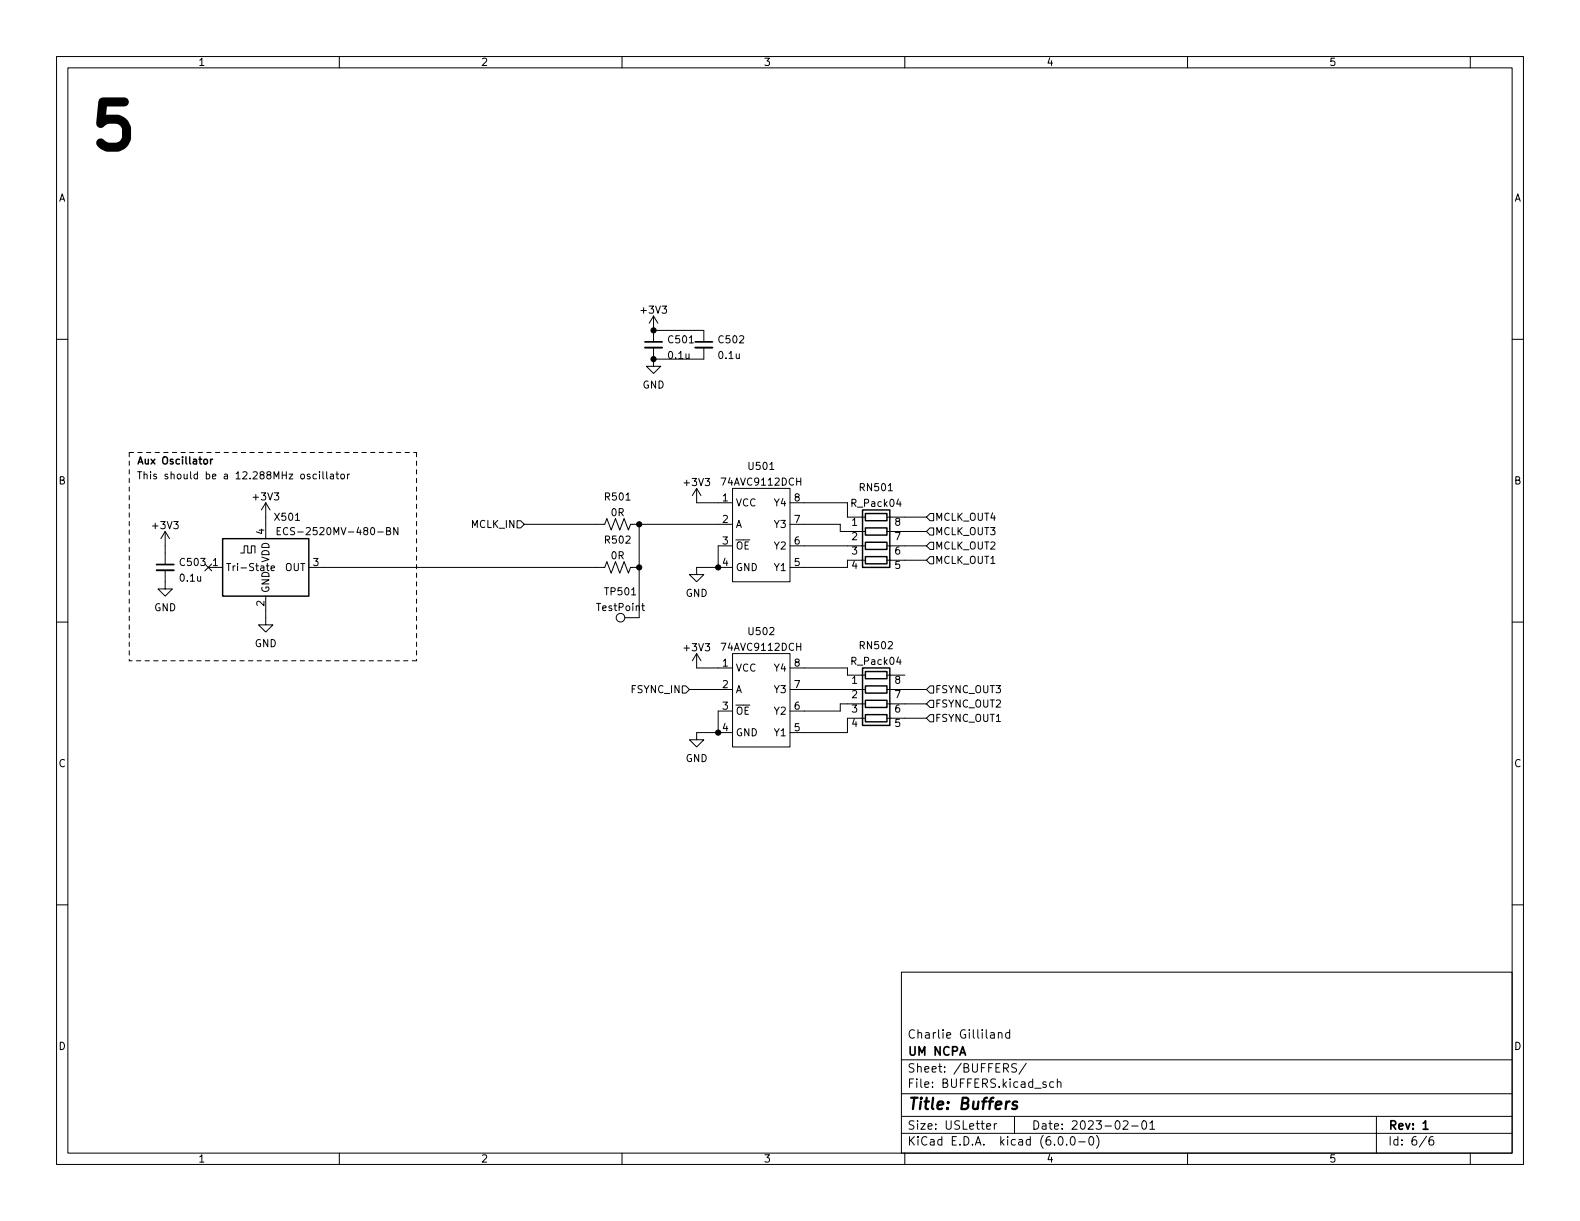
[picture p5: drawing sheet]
<svg xmlns="http://www.w3.org/2000/svg" width="279mm" height="216mm" viewBox="0 0 279 216" stroke-linecap="round" stroke-linejoin="round" font-family="sans-serif">
<g fill="none" stroke="#000" stroke-width=".18">
<path d="M10 10h259.4v195.9h-259.4zM12 12h255.4v191.9h-255.4zM60 10v2M110 10v2M160 10v2M210 10v2M260 10v2M10 60h2M115.6 55.9v4.6M115.6 58.4h8.9v2.1M115.6 55.9l-.8 1.3M115.6 55.9l.7 1.3"/>
<path d="M267.4 60h2M115.6 63.5v1.3h1.2l-1.2 1.2-1.3-1.2h1.3M115.6 61.5v2M124.5 61.5v2h-8.9M29.2 94v5.8M29.2 94l-.8 1.3M29.2 94l.8 1.3M36.2 99.7l1.2 1.2M37.4 99.7l-1.2 1.2M42.5 97.8h.7v-1.3h.6v1.3h.6v-1.3h.7v1.3M47 88.9l-.8 1.3M47 88.9v6.4"/>
<path d="M47 88.9l.8 1.3M47.3 99.6v1.1l.3 .2M49 93.9h.4M49.6 93.3h-.6v1.3h.6M50.9 93.4a.6 .6 0 0 0-.8 .4 .6 .6 0 0 0 .5 .8l.3-.2M54.8 83.9l-.3-.1-.2 .2 .1 .2 .4 .1v.3h-.5M56 83.9l-.4-.1-.2 .3 .1 .5h.5M56.5 83.4v.1M56.5 83.8v.9M57.1 83.4v1.1l.2 .2M57.8 83.4v1.1l.2 .2M58.4 83.9h.5l.1 .8"/>
<path d="M59 84.1l-.4 .1-.2 .2 .2 .3 .4-.1M59.4 83.8h.5M59.6 83.4v1.1l.3 .2M60.4 83.9l.3-.1 .2 .3v.3l-.2 .3-.3-.1-.1-.2zM61.5 83.8v.9M61.8 83.8l-.3 .3M68.4 93.9l.5-.1 .1-.2v-.2l-.6-.1v1.3h.5l.1-.2 .1-.3-.3-.2M70.4 93.3v1.3l-.8-1.3v1.3M91.4 92.1h.7l.6 .6-.6 .6h-.7zM92.7 92.7h14.2l.4-1 .8 2 .7-2 .8 2 .8-2 .7 2 .4-1h18M113 92.7v16.5h-2.5M123.2 86.4v2.5h6.3"/>
<path d="M123.2 86.4l-.8 1.2M123.2 86.4l.8 1.2M129.5 86.4h10.2v16.5h-10.2zM129.5 96.5h-2.5v3.8M139.7 92.7h8.9v1.3h4.4M139.7 88.9h10.2v2.5h3.1M139.7 96.5h13.3M153 99.1h-3.1v1.2h-10.2M156.8 91.4h7M156.8 94h7M156.8 96.5h7M156.8 99.1h7"/>
<path d="M164.5 95.9h.6v1.3h-.6l-.7-.7zM164.5 90.8h.6v1.3h-.6l-.7-.7zM164.5 93.3h.6v1.3h-.6l-.7-.6zM164.5 98.4h.6v1.3h-.6l-.7-.6zM10 110h2M29.2 100.8v3.3h1.3l-1.3 1.3-1.3-1.3h1.3M36.8 100.3h2.6M47 105.4v5.1h1.3l-1.3 1.3-1.3-1.3h1.3M47.9 100.5l.6-.1v-.3h-.4l-.2 .1 .1 .6h.5M54.6 100.3h52.3l.4-1 .8 2 .7-2 .8 2 .8-2 .7 2 .4-1h1.5M113.5 107.1h.5M113.7 106.7v1.1l.3 .2"/>
<path d="M123.2 115.6l-.8 1.2M123.2 115.6v2.5h6.3M123.2 115.6l.8 1.2M129.5 115.6h10.2v16.5h-10.2zM129.5 100.3h-6.3v1.3h1.3l-1.3 1.3-1.3-1.3h1.3M139.7 118.1h10.2v1.3h3.1M156.8 119.4h3.2M267.4 110h2M120.6 121.3h.7l.6 .6-.6 .7h-.7zM121.9 121.9h7.6M129.5 129.5h-6.3v1.3h1.3l-1.3 1.3-1.3-1.3h1.3M129.5 125.7h-2.5v3.8"/>
<path d="M139.7 121.9h13.3M153 124.5h-4.4v1.2h-8.9M153 127h-3.1v2.5h-10.2M156.8 121.9h7M156.8 124.5h7M156.8 127h7M164.5 121.3h.6v1.3h-.6l-.7-.7zM164.5 123.8h.6v1.3h-.6l-.7-.6zM164.5 126.4h.6v1.2h-.6l-.7-.6zM10 160h2M267.4 160h2M159.4 171.9h108v32h-108z"/>
<path d="M159.4 197.4h108M159.4 193.4h108M159.4 187.4h108M174.5 199.2l.7-.2-.1-.3h-.4l-.2 .2v.7h.6M175.2 182.6h.6v1M175.8 182.9l-.5 .1a.29 .29 0 0 0-.2 .3 .29 .29 0 0 0 .2 .3l.5-.1M175.8 198.7v1M176.3 198.7h-.3l-.2 .3M176.5 182.7l.3-.1h.3l.1 1M176.5 182.6v1M178.5 182.6h-.4l-.3 .3v.4l.2 .2h.5M178.5 182.1v1.5"/>
<path d="M179.4 197.4v3M179.8 188.1h-.6l-.3 .3 .1 .3 .7 .3v.4l-.2 .2-.6-.1M181.5 188l-1.3 1.9M186.3 191.4l-.4-.1-.3 .3v.4l.2 .2h.5M187 191.4l.2-.1 .3 .1 .1 .9M187 190.8v1.5M198.6 198.3l.6-.1 .2 .1 .1 .3-1 1.1h1M200.1 199.1h1.2M202.1 198.2h.2a.81 .81 0 0 1 .5 .6 .81 .81 0 0 1-.3 .8l-.1 .1a.81 .81 0 0 1-.6-.6 .81 .81 0 0 1 .3-.9zM203.3 198.6l.5-.4v1.5M203.3 199.7h.9M243.4 197.4v6.5"/>
<path d="M60 203.9v2M110 203.9v2M159.4 200.4h108M160 203.9v2M187.3 201h.2a.81 .81 0 0 1 .6 .6 .81 .81 0 0 1-.3 .8l-.2 .1a.81 .81 0 0 1-.6-.6 .81 .81 0 0 1 .3-.9zM188.6 202.3v.2M189.5 201h.1a.81 .81 0 0 1 .6 .6 .81 .81 0 0 1-.3 .8l-.1 .1a.81 .81 0 0 1-.6-.6 .81 .81 0 0 1 .3-.9zM190.8 201.9h1.1M192.8 201h.1a.81 .81 0 0 1 .6 .6 .81 .81 0 0 1-.3 .8l-.2 .1a.81 .81 0 0 1-.5-.6 .81 .81 0 0 1 .3-.9zM193.9 200.8a1.72 1.72 0 0 1 0 2.2M210 203.9v2M252.3 200.9l-1.3 1.9"/>
<path d="M253.4 201a.59 .59 0 0 0-.7 .6v.6l.1 .2 .5 .1 .2-.2v-.5l-.1-.2-.4-.1-.3 .3M260 203.9v2"/>
<circle cx="109.7" cy="109.2" r=".76"/>
</g>
<path d="M114 60.5h3.1M122.9 60.5h3.1M27.7 99.8h3M251.7 198.6l.4-.4v1.5M251.7 199.7h.8" fill="none" stroke="#000" stroke-width=".3"/>
<path d="M179.9 194.9a.49 .49 0 0 0-.8 .3v.1l.7 .2 .1 .2-.2 .3-.2 .1-.5-.1" fill="none" stroke="#000" stroke-width=".4"/>
<path d="M114 61.5h3.1M122.9 61.5h3.1M27.7 100.8h3" fill="none" stroke="#000" stroke-width=".33"/>
<g fill="none" stroke="#000" stroke-width=".25">
<path d="M37.2 81.2v.8M37.6 81.2l-.4 .2M39.4 95.3h15.2v10.1h-15.2zM152.5 90.2h4.9v10.1h-4.9zM153 90.8h3.8v1.3h-3.8zM153 93.3h3.8v1.3h-3.8zM153 95.9h3.8v1.3h-3.8zM153 98.4h3.8v1.3h-3.8zM152.5 118.1h4.9v10.2h-4.9zM153 118.7h3.8v1.3h-3.8zM153 121.3h3.8v1.3h-3.8zM153 123.8h3.8v1.3h-3.8z"/>
<path d="M153 126.4h3.8v1.2h-3.8z"/>
</g>
<path d="M22.9 80v36.8M22.9 80h50.8M73.7 80v36.8M73.7 116.8h-50.8" fill="none" stroke="#000" stroke-width=".18" stroke-dasharray=".8 .8"/>
<g fill="#000" stroke="#000" stroke-width=".18">
<circle cx="115.6" cy="58.4" r=".46"/>
<circle cx="115.6" cy="63.5" r=".46"/>
<circle cx="113" cy="92.7" r=".46"/>
<circle cx="113" cy="100.3" r=".46"/>
<circle cx="127" cy="100.3" r=".46"/>
<circle cx="127" cy="129.5" r=".46"/>
</g>
<text font-size="11.1" x="15.2" y="26.4">5</text>
<text font-size="2.8" x="160.4" y="196.2">Title: Buffers</text>
<g font-size="2.1">
<text x="160.4" y="183.6">Charlie Gilliland</text>
<text x="160.4" y="189.7">Sheet: /BUFFERS/</text>
<text x="160.4" y="186.7">UM NCPA</text>
<text x="160.4" y="192.4">File: BUFFERS.kicad_sch</text>
<text x="160.4" y="202.5">KiCad E.D.A. kicad (6.0.0-0)</text>
<text x="160.4" y="199.7">Size: USLetter</text>
<text x="182.4" y="199.7">Date: 2023-02-01</text>
<text x="245.4" y="199.7">Rev: 1</text>
<text x="245.4" y="202.5">Id: 6/6</text>
</g>
<g font-size="1.8">
<text x="35" y="11.6">1</text>
<text x="85" y="11.6">2</text>
<text x="135" y="11.6">3</text>
<text x="185" y="11.6">4</text>
<text x="235" y="11.6">5</text>
<text x="10.3" y="35.6">A</text>
<text x="267.7" y="35.6">A</text>
<text x="113.5" y="55.5">+3V3</text>
<text x="118.3" y="63.5">0.1u</text>
<text x="118.3" y="60.7">C501</text>
<text x="127.2" y="63.5">0.1u</text>
<text x="127.2" y="60.7">C502</text>
<text x="113.6" y="68.7">GND</text>
<text x="24.1" y="82.1">Aux Oscillator</text>
<text x="132.5" y="83.1">U501</text>
<text x="10.3" y="85.7">B</text>
<text x="24.1" y="84.7">This should be a 12.288MHz oscillator</text>
<text x="44.9" y="88.5">+3V3</text>
<text x="107.1" y="88.5">R501</text>
<text x="121.1" y="85.9">+3V3</text>
<text x="127.8" y="88.6">1</text>
<text x="127.9" y="85.9">74AVC9112DCH</text>
<text x="130" y="89.5">VCC</text>
<text x="137" y="89.5">Y4</text>
<text x="140.5" y="88.6">8</text>
<text x="150.8" y="89.6">R_Pack04</text>
<text x="152.2" y="86.8">RN501</text>
<text x="267.7" y="85.7">B</text>
<text x="27.1" y="93.6">+3V3</text>
<text x="46.7" y="94.5" transform="rotate(-90 46.7 94.5)">4</text>
<text x="48.7" y="92.1">X501</text>
<text x="50.9" y="94.6">ECS-2520MV-480-BN</text>
<text x="83.4" y="93.3">MCLK_IN</text>
<text x="108.1" y="91.3">0R</text>
<text x="127.8" y="92.5">2</text>
<text x="130" y="93.3">A</text>
<text x="137" y="93.3">Y3</text>
<text x="140.5" y="92.5">7</text>
<text x="150.6" y="93">1</text>
<text x="150.6" y="95.5">2</text>
<text x="158.3" y="95.5">7</text>
<text x="158.3" y="93">8</text>
<text x="165.3" y="92.1">MCLK_OUT4</text>
<text x="165.3" y="94.6">MCLK_OUT3</text>
<text x="31.9" y="100.1">C503</text>
<text x="37.6" y="100.1">1</text>
<text x="39.9" y="101">Tri-State</text>
<text x="47.6" y="99.5" transform="rotate(-90 47.6 99.5)">VDD</text>
<text x="50.4" y="101">OUT</text>
<text x="55.4" y="100.1">3</text>
<text x="107.1" y="96.1">R502</text>
<text x="108.1" y="98.9">0R</text>
<text x="127.8" y="96.3">3</text>
<text x="127.8" y="100.1">4</text>
<text x="130" y="97.2">~{OE}</text>
<text x="130" y="101">GND</text>
<text x="137" y="101">Y1</text>
<text x="137" y="97.2">Y2</text>
<text x="140.5" y="100.1">5</text>
<text x="140.5" y="96.3">6</text>
<text x="150.6" y="98">3</text>
<text x="150.6" y="100.6">4</text>
<text x="158.3" y="100.6">5</text>
<text x="158.3" y="98">6</text>
<text x="165.3" y="97.2">MCLK_OUT2</text>
<text x="165.3" y="99.7">MCLK_OUT1</text>
<text x="31.9" y="102.8">0.1u</text>
<text x="46.7" y="107.2" transform="rotate(-90 46.7 107.2)">2</text>
<text x="47.6" y="104.9" transform="rotate(-90 47.6 104.9)">GND</text>
<text x="107.1" y="105.3">TP501</text>
<text x="121.2" y="105.5">GND</text>
<text x="27.2" y="108.1">GND</text>
<text x="105.7" y="108">TestPoint</text>
<text x="132.5" y="112.3">U502</text>
<text x="45" y="114.4">GND</text>
<text x="121.1" y="115.1">+3V3</text>
<text x="127.8" y="117.9">1</text>
<text x="127.9" y="115.1">74AVC9112DCH</text>
<text x="130" y="118.7">VCC</text>
<text x="137" y="118.7">Y4</text>
<text x="140.5" y="117.9">8</text>
<text x="150.8" y="117.6">R_Pack04</text>
<text x="152.2" y="114.8">RN502</text>
<text x="111.7" y="122.6">FSYNC_IN</text>
<text x="127.8" y="121.7">2</text>
<text x="127.8" y="125.5">3</text>
<text x="130" y="122.6">A</text>
<text x="137" y="122.6">Y3</text>
<text x="140.5" y="125.5">6</text>
<text x="140.5" y="121.7">7</text>
<text x="150.6" y="120.9">1</text>
<text x="150.6" y="123.4">2</text>
<text x="150.6" y="126">3</text>
<text x="158.3" y="126">6</text>
<text x="158.3" y="123.4">7</text>
<text x="158.3" y="120.9">8</text>
<text x="165.3" y="122.6">FSYNC_OUT3</text>
<text x="165.3" y="125.1">FSYNC_OUT2</text>
<text x="127.8" y="129.3">4</text>
<text x="130" y="126.4">~{OE}</text>
<text x="130" y="130.2">GND</text>
<text x="137" y="130.2">Y1</text>
<text x="137" y="126.4">Y2</text>
<text x="140.5" y="129.3">5</text>
<text x="150.6" y="128.5">4</text>
<text x="158.3" y="128.5">5</text>
<text x="165.3" y="127.6">FSYNC_OUT1</text>
<text x="10.3" y="135.6">C</text>
<text x="121.2" y="134.7">GND</text>
<text x="267.7" y="135.6">C</text>
<text x="10.3" y="185.7">D</text>
<text x="267.7" y="185.7">D</text>
<text x="35" y="205.6">1</text>
<text x="85" y="205.6">2</text>
<text x="135" y="205.6">3</text>
<text x="185" y="205.6">4</text>
<text x="235" y="205.6">5</text>
</g>
</svg>
